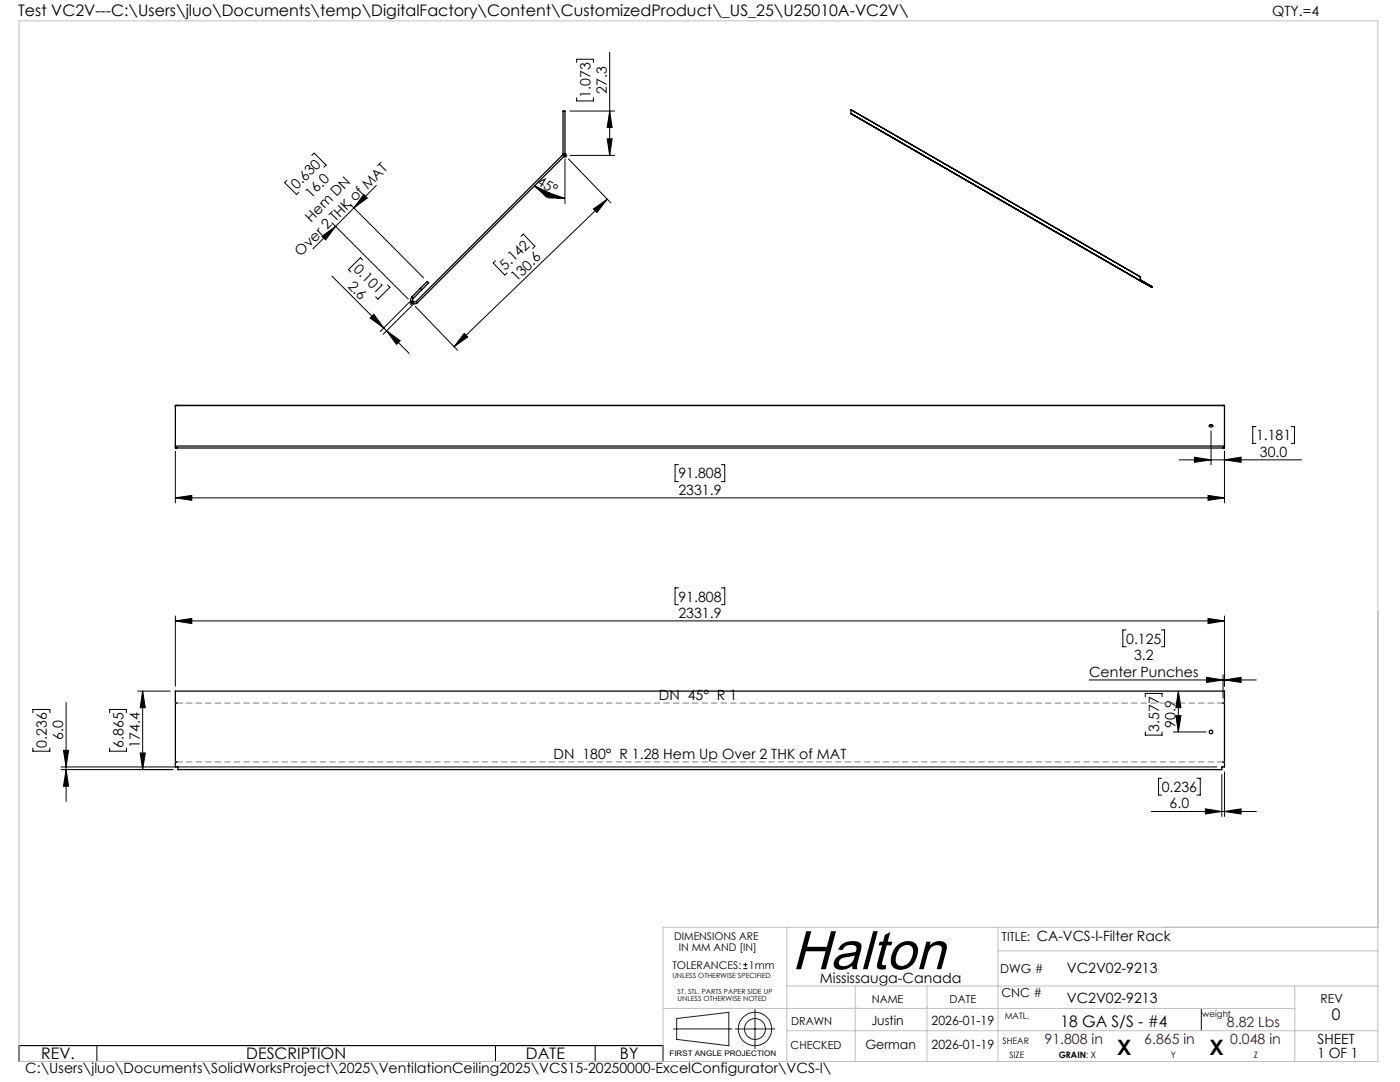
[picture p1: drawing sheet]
<svg xmlns="http://www.w3.org/2000/svg" width="279mm" height="216mm" viewBox="0 0 279 216" stroke-linecap="round" stroke-linejoin="round" font-family="sans-serif">
<g fill="none" stroke="#000" stroke-width=".25">
<path d="M112.3 30.9l.2 .3M112.3 30.9l-29.3 29.2M112.4 30.7l-.1 .2M112.4 30.7v-8.5h.3v8.5M112.4 30.7h.3M112.5 31.2l-29.2 29.2M112.7 30.7l-.2 .5M169.8 22.6l2.3 1.4M169.8 21.9l57.8 33.3M169.8 22.6l60 34.7M169.8 21.9v.7M169.9 22.7h.1"/>
<path d="M82.2 59.3a.8 .8 0 0 0 0 1.1 .8 .8 0 0 0 1.1 0M82.2 59.3l.3 .2M82.5 59.5a.41 .41 0 0 0 0 .6 .41 .41 0 0 0 .5 0M83.9 57.5l-1.7 1.8M83.9 57.5l.3 .3M83.9 57.5l1.4-1.3 .2 .2-1.3 1.4M84.2 57.8l-1.7 1.7M227.5 56h.1M227.6 56v.1M227.6 56l2.3 1.3M227.6 55.2v.8M227.6 55.2h.1"/>
<path d="M227.6 55.2v.9M227.6 56.1l2.2 1.2M227.6 55.8l2 1.2M227.9 56.2l.2 .1zM229.5 57h.1M229.5 57l-1.9-1.1 2.3 1.3M229.6 57h-.1M229.6 57h.1M229.6 57l.2 .2M229.7 57h-.1M229.7 57l.1 .1M229.8 57.2h.1"/>
<path d="M229.8 57.1v.1M229.8 57.1l.1 .1M229.9 57.3h-.1M229.9 57.2l-.1 .1M229.9 57.2v.1M229.9 57.2h.1M83 60.1l.3 .3M35 89v.4h209.4v-.4M35 80.9h209.4M35 80.9v8.1M35 89h209.4M35.3 89.3h.1"/>
<path d="M35.2 80.9h.1M241.3 85a.39 .39 0 0 1 .4-.2 .39 .39 0 0 1 .3 .2M241.4 84.8a.34 .34 0 0 1 .6 0 .34 .34 0 0 1-.3 .5 .34 .34 0 0 1-.3-.4zM244.1 89.3h.1M244.1 80.9h.1M244.4 80.9v8.1M35 137.9h209.4v15.1h-.6v.6h-208.3v-.6h-.5zM35.3 152h.1M35.3 140.3h.1M244.1 152h.1M244.1 140.3h.1"/>
<circle cx="241.7" cy="146.1" r=".36"/>
</g>
<g fill="none" stroke="#000" stroke-width=".2">
<path d="M115.1 12.5v-.7h3.3v.7M115.1 19.5v.6h3.3v-.6M121.7 10.4v20.6M57.3 36l-.5 .4 2.4 2.4 .5-.5M62.2 31l.5-.4 2.4 2.3-.5 .5M72.6 38.8l.7 .7-2.7 2zM75.1 37l-4.5 4.5M106.7 37.1l3 1.4-.6 .9zM106.7 37.1a8.4 8.4 0 0 0 6 2.5M109.6 38.5l3.1 1.1-3.3-.1zM112.3 31h.9M112.4 30.7l.7 .7"/>
<path d="M112.7 30.5v1M112.7 31.7v8.9M113.1 30.7l-.7 .7M113.5 31.7l8.4 8.8M113.7 31h9M113.7 22.2h9M121.2 27.7h1l-.5 3.3zM121.2 39.8l-30.6 29.4M121.7 22.2l.5 3.2h-1zM64.2 47.2l2.8-2-2 2.7zM66.3 55.1l15.4 15.4M66.3 44.4l15.2 15.3"/>
<path d="M67 45.2l-4.6 4.5M69.9 40.8l14.7 14.7M70.6 41.5l-3.6 3.7M72.4 51.9l-.5-.5-2.4 2.4 .5 .5M77.4 56.9l.4 .4-2.4 2.4-.4-.5M82.2 59.9v1M98.9 52l-.5 .5 2.4 2.4 .4-.4M104 47.2l.4-.5 2.4 2.4-.5 .5M118.4 41.7l2.8-1.9-2.1 2.6zM73.9 63.5l.7-.8 2 2.7zM77.2 66l2.7 2-.8 .7zM81.7 60.4h1"/>
<path d="M81.7 60.3l-5.8 5.8M81.8 60l.7 .8M82.3 60.9l-5.9 5.8M82.5 60l-.7 .8M82.9 61.1l8.4 8.8M92.6 66.5l.7 .7-2.7 2zM35 99.3l3.3-.5v1zM35 90v10.3M35 99.3h209.4M135.4 92.7h-.7v3.4h.7M144 92.7h.6v3.4h-.6M235.3 91.8h24.5"/>
<path d="M238.4 91.2l3.3 .6-3.3 .5zM241.1 98.8l3.3 .5-3.3 .5zM241.7 86v6.7M244.4 91.8l3.3-.6v1.1zM244.4 90v10.3M250.6 85.1h-.6v3.4h.6M257.7 85.1h.6v3.4h-.6M135.4 117.3h-.7v3.3h.7M144 117.3h.6v3.3h-.6M27.5 137.9h6.5M28.5 137.9l.5 3.3h-1zM28.5 137.9v15.7"/>
<path d="M35 123.9l3.3-.5v1zM35 122.9v14M35 123.9h209.4M217.3 135.7h33.4M224.8 125.7h-.7v3.3h.7M228.6 139v-.6h3.3v.6M231.8 125.7h.6v3.3h-.6M235.2 137.9l.5 3.3h-1zM235.2 137.9v8.1M240.8 135.1l3.3 .6-3.3 .5zM241.1 123.4l3.3 .5-3.3 .5zM244.1 134.7v4.6"/>
<path d="M244.4 135.7l3.3-.6v1.1zM244.4 122.9v14M6.6 149.3v.6h3.3v-.6M6.6 142.2v-.6h3.3v.6M12.2 153.6h22.3M12.2 153h230.7M12.7 149.7h1l-.5 3.3zM13.2 153.6l.5 3.3h-1zM13.2 140.2v19.7M21.9 142.2v-.6h3.3v.6M21.9 149.3v.6h3.3v-.6M28 150.2h1l-.5 3.4z"/>
<path d="M228.6 146v.7h3.3v-.7M231.8 155.3h-.6v3.3h.6M234.2 146h6.5M234.7 142.8h1l-.5 3.2zM238.9 155.3h.6v3.3h-.6M243.8 154.6v8.3M244.4 154v8.9M229.8 161.9h20.9M240.6 161.4l3.2 .5-3.2 .5zM244.4 161.9l3.3-.5v1zM148.3 193.3h.9M148.3 192.5h.9"/>
<path d="M148.8 192.1v.8M3.8 208.6h128.5v3.2h-128.5zM19.3 208.6v3.2M98.9 208.6v3.2M118.8 208.6v3.2M239.7 201.2v4.5"/>
</g>
<g fill="none" stroke="#191924" stroke-width=".2">
<path d="M134.4 205.3h11.7M135 203.2l10.5-1.2v6.7l-10.5-1.3zM146.7 205.3h7.9M150.7 201.4v7.9"/>
<circle cx="150.7" cy="205.3" r="2.09"/>
<circle cx="150.7" cy="205.3" r="3.3"/>
</g>
<path d="M35 152h.3M35 140.3h.3M244.1 152h.3M244.1 140.3h.3" fill="none" stroke="#808080" stroke-width=".2" stroke-dasharray="1.3 .6" stroke-linecap="butt"/>
<path d="M35.3 152h208.8M35.3 140.3h208.8" fill="none" stroke="#808080" stroke-width=".2" stroke-dasharray="1.3 .6" stroke-dashoffset=".1" stroke-linecap="butt"/>
<path d="M3.8 4.2h271.2v207.6h-271.2zM157 196.7h118M157 185v26.8M170.7 196.7v15.1M185 196.7v15.1M199.2 185v26.8M199.2 189.7h75.8M258.4 196.7v15.1M275 185h-142.7v26.8M132.3 201.2h126.1M157 205.7h118M170.7 201h.1" fill="none" stroke="#c0c0c0" stroke-width=".2"/>
<g fill="#000">
<path d="M106.7 37.1l3 1.4-.6 .9zM109.6 38.5l3.1 1.1-3.3-.1z"/>
<path d="M118.4 41.7l2.8-1.9-2.1 2.6zM92.6 66.5l.7 .7-2.7 2z"/>
<path d="M121.2 27.7h1l-.5 3.3zM121.7 22.2l.5 3.2h-1z"/>
<path d="M64.2 47.2l2.8-2-2 2.7zM72.6 38.8l.7 .7-2.7 2z"/>
<path d="M73.9 63.5l.7-.8 2 2.7zM77.2 66l2.7 2-.8 .7z"/>
<path d="M35 99.3l3.3-.5v1zM241.1 98.8l3.3 .5-3.3 .5zM238.4 91.2l3.3 .6-3.3 .5zM244.4 91.8l3.3-.6v1.1z"/>
<path d="M240.8 135.1l3.3 .6-3.3 .5zM244.4 135.7l3.3-.6v1.1z"/>
<path d="M241.1 123.4l3.3 .5-3.3 .5zM35 123.9l3.3-.5v1zM244.4 161.9l3.3-.5v1zM240.6 161.4l3.2 .5-3.2 .5z"/>
<path d="M12.7 149.7h1l-.5 3.3zM13.2 153.6l.5 3.3h-1z"/>
<path d="M28 150.2h1l-.5 3.4zM28.5 137.9l.5 3.3h-1zM234.7 142.8h1l-.5 3.2zM235.2 137.9l.5 3.3h-1z"/>
</g>
<text font-size="11" x="158" y="193.4">Halton</text>
<g font-size="4.2">
<text x="223" y="210.4">X</text>
<text x="241.4" y="210.4">X</text>
</g>
<g font-size="3.2">
<text x="3.6" y="3.3">Test VC2V---C:\Users\jluo\Documents\temp\DigitalFactory\Content\CustomizedProduct\_US_25\U25010A-VC2V\</text>
<text x="265.8" y="203.5">0</text>
<text x="211.6" y="204.9">18 GA S/S - #4</text>
<text x="8.2" y="211.4">REV.</text>
<text x="49.2" y="211.4">DESCRIPTION</text>
<text x="105" y="211.4">DATE</text>
<text x="123.7" y="211.4">BY</text>
</g>
<g font-size="2.8">
<text x="253.9" y="3.3">QTY.=4</text>
<text x="117.8" y="19.5" transform="rotate(-90 117.8 19.5)">1.073</text>
<text x="121.1" y="18.7" transform="rotate(-90 121.1 18.7)">27.3</text>
<text x="59.2" y="37.9" transform="rotate(-45 59.2 37.9)">0.630</text>
<text x="62.1" y="39.7" transform="rotate(-45 62.1 39.7)">16.0</text>
<text x="106.9" y="36.8" transform="rotate(30 106.9 36.8)">45°</text>
<text x="62.1" y="44.4" transform="rotate(-45 62.1 44.4)">Hem DN</text>
<text x="60" y="51.2" transform="rotate(-45 60 51.2)">Over 2 THK of MAT</text>
<text x="70.4" y="53.8" transform="rotate(45 70.4 53.8)">0.101</text>
<text x="69.3" y="57.2" transform="rotate(45 69.3 57.2)">2.6</text>
<text x="100.8" y="54" transform="rotate(-44 100.8 54)">5.142</text>
<text x="103.1" y="56.3" transform="rotate(-44 103.1 56.3)">130.6</text>
<text x="250.7" y="87.9">1.181</text>
<text x="135.4" y="95.5">91.808</text>
<text x="251.5" y="91.1">30.0</text>
<text x="135.4" y="98.7">2331.9</text>
<text x="135.4" y="120">91.808</text>
<text x="135.4" y="123.3">2331.9</text>
<text x="224.8" y="128.4">0.125</text>
<text x="226.3" y="131.7">3.2</text>
<text x="217.4" y="135">Center Punches</text>
<text x="131.5" y="139.7">DN 45° R 1</text>
<text x="9.3" y="149.2" transform="rotate(-90 9.3 149.2)">0.236</text>
<text x="12.6" y="147.7" transform="rotate(-90 12.6 147.7)">6.0</text>
<text x="24.6" y="149.2" transform="rotate(-90 24.6 149.2)">6.865</text>
<text x="27.9" y="149.2" transform="rotate(-90 27.9 149.2)">174.4</text>
<text x="231.3" y="146" transform="rotate(-90 231.3 146)">3.577</text>
<text x="234.6" y="145.3" transform="rotate(-90 234.6 145.3)">90.9</text>
<text x="110.5" y="151.4">DN 180° R 1.28 Hem Up Over 2 THK of MAT</text>
<text x="231.9" y="158">0.236</text>
<text x="233.4" y="161.3">6.0</text>
<text x="206.9" y="187.8">CA-VCS-I-Filter Rack</text>
<text x="163.6" y="196.1">Mississauga-Canada</text>
<text x="212.9" y="194.1">VC2V02-9213</text>
<text x="212.9" y="200.1">VC2V02-9213</text>
<text x="263" y="208.3">SHEET</text>
<text x="5" y="214.1">C:\Users\jluo\Documents\SolidWorksProject\2025\VentilationCeiling2025\VCS15-20250000-ExcelConfigurator\VCS-I\</text>
<text x="262.9" y="211.1">1 OF 1</text>
</g>
<g font-size="2.8" fill="#400040">
<text x="208.5" y="208.3">91.808 in</text>
<text x="228.4" y="208.3">6.865 in</text>
<text x="244.9" y="204.9">8.82 Lbs</text>
<text x="245.5" y="208.3">0.048 in</text>
</g>
<g font-size="2.5">
<text x="200" y="187.8">TITLE:</text>
<text x="199.6" y="194.1">DWG #</text>
<text x="199.9" y="198.9">CNC #</text>
<text x="263.5" y="200.1">REV</text>
<text x="172.7" y="209.3">German</text>
<text x="173.9" y="204.6">Justin</text>
<text x="185.9" y="204.6">2026-01-19</text>
<text x="185.9" y="209.3">2026-01-19</text>
</g>
<g font-size="2.2">
<text x="174" y="200.1">NAME</text>
<text x="189.5" y="200.1">DATE</text>
<text x="157.8" y="209.3">CHECKED</text>
<text x="157.9" y="204.6">DRAWN</text>
</g>
<g font-size="2.1">
<text x="134.5" y="187.6">DIMENSIONS ARE</text>
<text x="135.5" y="189.7">IN MM AND [IN]</text>
<text x="134.2" y="193.3">TOLERANCES:</text>
<text x="149.5" y="193.3">1mm</text>
</g>
<g font-size="1.8">
<text x="200.5" y="203.3">MATL.</text>
<text x="240" y="202.8">weight</text>
<text x="200.1" y="208.3">SHEAR</text>
<text x="201.5" y="211.1">SIZE</text>
<text x="211.3" y="211.1">GRAIN: X</text>
<text x="233.7" y="211.1">Y</text>
<text x="250.2" y="211.1">Z</text>
</g>
<text font-size="1.5" x="133.6" y="210.7">FIRST ANGLE PROJECTION</text>
<g font-size="1.4">
<text x="134.2" y="195.1">UNLESS OTHERWISE SPECIFIED</text>
<text x="135.2" y="198.3">ST. STL. PARTS PAPER SIDE UP</text>
<text x="135.2" y="199.7">UNLESS OTHERWISE NOTED</text>
</g>
</svg>
